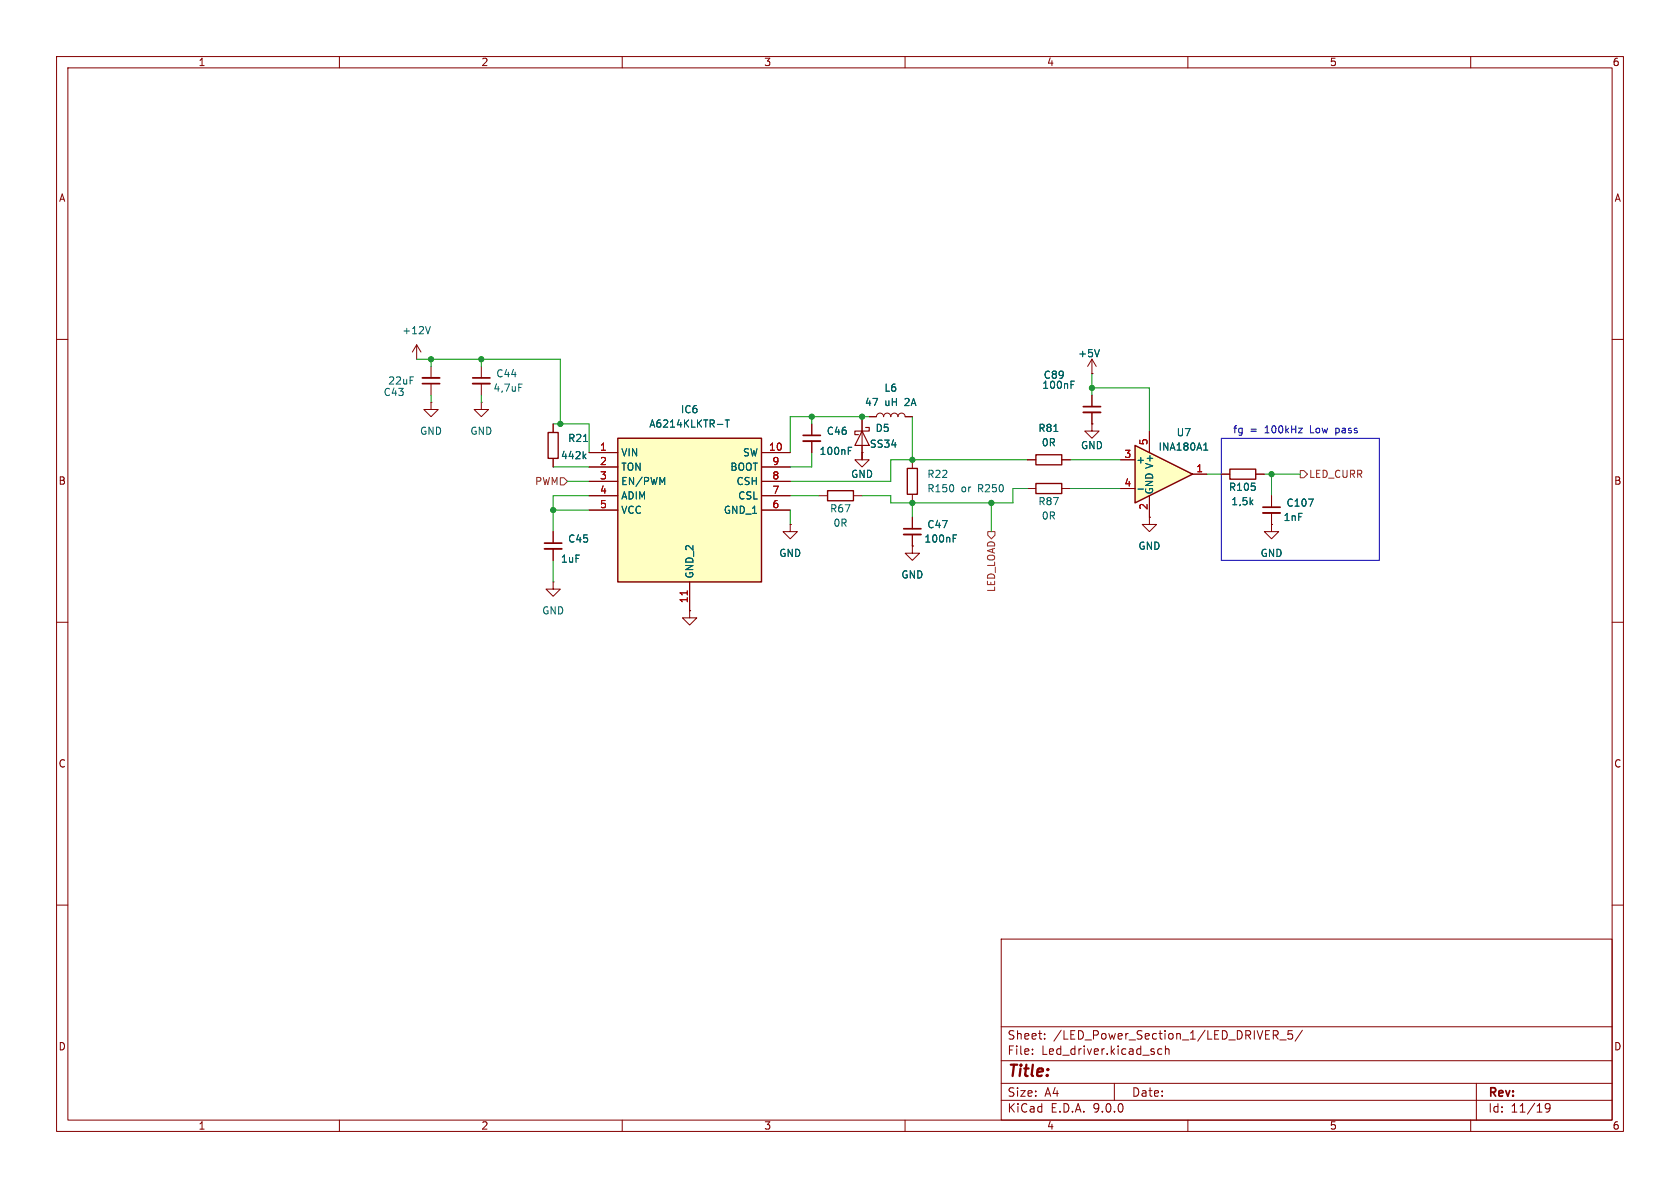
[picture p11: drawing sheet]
<svg xmlns="http://www.w3.org/2000/svg" width="297mm" height="210mm" viewBox="0 0 297 210" stroke-linecap="round" stroke-linejoin="round" font-family="sans-serif">
<g fill="none" stroke="#840000" stroke-width=".18">
<path d="M10 10h277v190h-277zM12 12h273v186h-273zM60 10v2M110 10v2M160 10v2M210 10v2M260 10v2M10 60h2M73.7 61l-.8 1.2M73.7 61l.7 1.2M73.7 61v2.5M76.2 71.1v1.3h1.3l-1.3 1.3-1.3-1.3h1.3"/>
<path d="M76.2 71.1h.1M76.2 64.8v2M76.2 67.8v2.1M85.1 71.1v1.3h1.3l-1.3 1.3-1.3-1.3h1.3M85.1 71.1h.1M85.1 64.8v2M85.1 67.8v2.1M97.8 74.9v1.5M143.5 74.9v2.1M143.5 78v2M152.4 73.7v7.6h-1.3l1.3 1.3 1.3-1.3h-1.3v-1.3M153.7 73.7h1.2a.64 .64 0 0 1 .7-.7 .64 .64 0 0 1 .6 .7 .64 .64 0 0 1 .6-.7 .64 .64 0 0 1 .7 .7 .64 .64 0 0 1 .6-.7 .64 .64 0 0 1 .6 .7 .64 .64 0 0 1 .7-.7 .64 .64 0 0 1 .6 .7h1.3"/>
<path d="M193 66h.1M193 63.5v2.5M193 69.9v2M193 72.9v2M193 63.5l-.7 1.3M193 63.5l.8 1.3M285 60h2M97.8 81.1v1.5M97.8 94v2M97.8 97v2.1M139.7 92.7v1.3h1.3l-1.3 1.3-1.3-1.3h1.3M139.7 92.7h.1"/>
<path d="M144.8 87.6h1.5M150.9 87.6h1.5M152.4 80h.1M161.3 96.5v1.3h1.3l-1.3 1.3-1.3-1.3h1.3M161.3 96.5h.1M161.3 81.3v1.5M161.3 87.4v1.5M161.3 91.4v2.1M161.3 94.5v2M181.6 86.4h1.5M181.6 81.3h1.5M187.7 86.4h1.5"/>
<path d="M187.7 81.3h1.5M10 110h2M97.8 102.9v1.2h1.3l-1.3 1.3-1.3-1.3h1.3M97.8 102.9h.1M285 110h2M10 160h2M177 166h108v32h-108zM285 160h2M60 198v2M110 198v2M160 198v2M177 194.5h108"/>
<path d="M177 191.5h108M177 187.5h108M177 181.5h108M182.5 186.3v.1M182.5 185.5v.1M184.7 183.6v.1M184.7 182.8v.1M197 191.5v3M205.4 185.5l-.4-.1-.3 .3v.4l.1 .2h.6M206 185.5l.2-.1 .4 .1 .1 .9M206 184.9v1.5M210 198v2"/>
<path d="M225.5 183l.5 .7M225.7 182.2l.3 .3-.1 .3-.2 .2M226.2 183.8h1.2M228.5 182.2h-.8v.7l.2-.1h.5l.1 .3v.5l-.3 .1-.5-.1M230.2 182.1l-1.2 2M260 198v2M261 191.5v6.5M274 195.7l-.3 .3h-.2l-.3-.3 .1-.5 .4-.1 .3 .1a.99 .99 0 0 1-.4 1.4h-.3"/>
</g>
<path d="M96.9 76.5h1.8v4.5h-1.8zM146.3 86.7h4.6v1.8h-4.6zM160.4 82.8h1.8v4.6h-1.8zM183.1 85.5h4.6v1.7h-4.6zM183.1 80.4h4.6v1.8h-4.6z" fill="none" stroke="#840000" stroke-width=".24"/>
<g fill="none" stroke="#006464" stroke-width=".18">
<path d="M76.1 57.7l-.4 1.3M91.7 67.9h.6M103.2 78h.7M150 79.7h.4M150 79.1h.6M186.3 76.3h.7M189.3 68h.5M189.3 67.4h.6M194.4 61.8l-.5 1.3M103.2 80.6l.4 .5M103.6 80.3l-.5 .4M168.5 95.2h.4"/>
<path d="M168.5 94.6h.6"/>
</g>
<path d="M152.4 76.2l1.3 2.5h-2.6zM153 75.6h.7v.6h-2.6v.6h.7" fill="none" stroke="#840000" stroke-width=".2"/>
<path d="M74.7 67.8h3M83.6 66.8h3M142 77h3M191.5 71.9h3.1M96.3 96h3M159.8 93.5h3" fill="none" stroke="#840000" stroke-width=".3"/>
<path d="M74.7 66.8h3M83.6 67.8h3M142 78h3M191.5 72.9h3.1M96.3 97h3M159.8 94.5h3" fill="none" stroke="#840000" stroke-width=".33"/>
<path d="M109.2 77.5h25.4v25.4h-25.4z" fill="#ffffc2"/>
<path d="M109.2 77.5h25.4v25.4h-25.4z" fill="none" stroke="#840000" stroke-width=".25"/>
<g fill="none" stroke="#840000" stroke-width=".18">
<path d="M193 74.9v1.3h1.3l-1.3 1.3-1.2-1.3h1.2M193 74.9h.1M104.1 80h5.1M104.1 82.6h5.1M104.1 85.1h5.1M104.1 87.6h5.1M104.1 90.2h5.1M134.6 80h5.1M134.6 82.6h5.1M134.6 85.1h5.1M134.6 87.6h5.1M134.6 90.2h5.1"/>
<path d="M121.9 108v1.2h1.3l-1.3 1.3-1.3-1.3h1.3M121.9 108h.1M121.9 102.9v5.1"/>
</g>
<path d="M126.8 75h1M128.2 74.2h.7M128.6 74.2v1.3M117.1 85.3l.4-.9v1.3" fill="none" stroke="#006464" stroke-width=".18"/>
<path d="M121.5 104.4v.8" fill="none" stroke="#a90000" stroke-width=".18"/>
<path d="M200.7 78.7l10.1 5.1-10.1 5.1z" fill="#ffffc2"/>
<path d="M200.7 78.7l10.1 5.1-10.1 5.1z" fill="none" stroke="#840000" stroke-width=".25"/>
<g fill="none" stroke="#840000" stroke-width=".18">
<path d="M97.8 74.9v1.5M143.5 74.9v2.1M143.5 78v2M152.4 73.7v2.5M152.4 78.7v2.6M153.7 73.7h1.2M160 73.7h1.3M193 66h.1M193 74.9h.1M193 69.9v2M193 72.9v2M203.2 76.2v3.8"/>
<path d="M97.8 81.1v1.5M97.8 94v2M97.8 97v2.1M104.1 80h5.1M104.1 82.6h5.1M104.1 85.1h5.1M104.1 87.6h5.1M104.1 90.2h5.1M134.6 80h5.1M134.6 82.6h5.1M134.6 85.1h5.1M134.6 87.6h5.1"/>
<path d="M134.6 90.2h5.1M139.7 92.7h.1M152.4 80h.1M161.3 96.5h.1M161.3 91.4v2.1M161.3 94.5v2M181.6 81.3h1.5M187.7 81.3h1.5M198.1 81.3h2.6M198.1 86.4h2.6M203.2 91.4v1.3h1.3l-1.3 1.3-1.3-1.3h1.3M203.2 91.4h.1"/>
<path d="M203.2 87.6v3.8M210.8 83.8h2.6M215.9 83.8h1.5M222 83.8h1.5M224.8 92.7v1.3h1.3l-1.3 1.3-1.3-1.3h1.3M224.8 92.7h.1M224.8 87.6v2.1M224.8 90.7v2M121.9 108h.1M121.9 102.9v5.1"/>
</g>
<g fill="none" stroke="#006464" stroke-width=".18">
<path d="M103.2 78h.7M126.8 75h1M128.2 74.2h.7M128.6 74.2v1.3M150 79.7h.4M150 79.1h.6M186.3 76.3h.7M189.3 68h.5M189.3 67.4h.6M194.4 61.8l-.5 1.3M212.8 79.6h.7M213 78.5l.2-.2v1.3"/>
<path d="M103.2 80.6l.4 .5M103.6 80.3l-.5 .4M117.1 85.3l.4-.9v1.3M168.5 95.2h.4M168.5 94.6h.6M201.2 86.5h1M231.3 88.2h.9l-.6 1.3"/>
</g>
<path d="M223.3 89.7h3" fill="none" stroke="#840000" stroke-width=".3"/>
<path d="M223.3 90.7h3" fill="none" stroke="#840000" stroke-width=".33"/>
<path d="M217.4 82.9h4.6v1.8h-4.6z" fill="none" stroke="#840000" stroke-width=".24"/>
<path d="M99.1 84.5h.6l.6 .6-.6 .6h-.6zM174.6 94h1.3v.6l-.6 .7-.7-.7zM229.9 83.2h.6l.6 .6-.6 .7h-.6z" fill="none" stroke="#725600" stroke-width=".18"/>
<g fill="none" stroke="#009600" stroke-width=".18">
<path d="M73.7 63.5h25.4v11.4M76.2 63.5v1.3M76.2 69.9v1.2M85.1 63.5v1.3M85.1 69.9v1.2M97.8 74.9h6.3v5.1M143.5 73.7v1.2M153.7 73.7h-14v6.3M161.3 73.7v7.6M193 68.6h10.2v7.6M193 66v3.9M97.8 82.6h6.3"/>
<path d="M97.8 99.1v3.8M97.8 90.2h6.3M100.3 85.1h3.8M104.1 87.6h-6.3v6.4M139.7 87.6h5.1M139.7 90.2v2.5M143.5 80v2.6h-3.8M152.4 80v1.3M161.3 88.9v2.5M175.3 88.9v5.1M181.6 86.4h-2.5v2.5h-21.6v-1.3h-5.1M181.6 81.3h-24.1v3.8h-17.8"/>
<path d="M189.2 81.3h8.9M189.2 86.4h8.9M213.4 83.8h2.5M223.5 83.8h6.4M224.8 83.8v3.8"/>
</g>
<path d="M215.9 77.5h27.9v21.6h-27.9z" fill="none" stroke="#0000c2" stroke-width=".18"/>
<path d="M121.5 104.4v.8" fill="none" stroke="#a90000" stroke-width=".18"/>
<g fill="#009600" stroke="#009600" stroke-width=".18">
<circle cx="152.4" cy="73.7" r=".46"/>
<circle cx="161.3" cy="88.9" r=".46"/>
<circle cx="161.3" cy="81.3" r=".46"/>
<circle cx="175.3" cy="88.9" r=".46"/>
<circle cx="85.1" cy="63.5" r=".46"/>
<circle cx="99.1" cy="74.9" r=".46"/>
<circle cx="76.2" cy="63.5" r=".46"/>
<circle cx="143.5" cy="73.7" r=".46"/>
<circle cx="97.8" cy="90.2" r=".46"/>
<circle cx="193" cy="68.6" r=".46"/>
<circle cx="224.8" cy="83.8" r=".46"/>
</g>
<text font-size="2.8" fill="#840000" x="178" y="190.9">Title:</text>
<g font-size="2.1" fill="#840000">
<text x="178" y="184">Sheet:</text>
<text x="186.2" y="184">/LED_Power_Section_1/LED_DRIVER_5/</text>
<text x="178" y="186.7">File:</text>
<text x="184.1" y="186.7">Led_driver.kicad_sch</text>
<text x="178" y="196.9">KiCad</text>
<text x="178" y="194.1">Size:</text>
<text x="184.7" y="194.1">A4</text>
<text x="185.7" y="196.9">E.D.A.</text>
<text x="193.3" y="196.9">9.0.0</text>
<text x="200" y="194.1">Date:</text>
<text x="263" y="194.3">Rev:</text>
<text x="263" y="196.9">Id:</text>
<text x="267.1" y="196.9">11/19</text>
</g>
<g font-size="1.8" fill="#840000">
<text x="35" y="11.9">1</text>
<text x="85" y="11.9">2</text>
<text x="135" y="11.9">3</text>
<text x="185" y="11.9">4</text>
<text x="235" y="11.9">5</text>
<text x="285" y="11.9">6</text>
<text x="10.3" y="35.9">A</text>
<text x="285.3" y="35.9">A</text>
<text x="10.3" y="85.9">B</text>
<text x="285.3" y="85.9">B</text>
<text x="10.3" y="135.9">C</text>
<text x="285.3" y="135.9">C</text>
<text x="10.3" y="185.9">D</text>
<text x="285.3" y="185.9">D</text>
<text x="35" y="199.9">1</text>
<text x="85" y="199.9">2</text>
<text x="135" y="199.9">3</text>
<text x="185" y="199.9">4</text>
<text x="235" y="199.9">5</text>
<text x="285" y="199.9">6</text>
</g>
<g font-size="1.8" fill="#006464">
<text x="71" y="59.3">+12V</text>
<text x="190.5" y="63.3">+5V</text>
<text x="67.7" y="70.2">C43</text>
<text x="68.5" y="68.2">22uF</text>
<text x="87.1" y="69.4">4,7uF</text>
<text x="87.6" y="66.9">C44</text>
<text x="152.8" y="72">47</text>
<text x="156.3" y="69.4">L6</text>
<text x="156.4" y="72">uH</text>
<text x="160.1" y="72">2A</text>
<text x="184.2" y="68.9">100nF</text>
<text x="184.4" y="67.2">C89</text>
<text x="74.2" y="77.1">GND</text>
<text x="83.1" y="77.1">GND</text>
<text x="114.7" y="75.8">A6214KLKTR-T</text>
<text x="120.3" y="73.3">IC6</text>
<text x="146.1" y="77.1">C46</text>
<text x="154.7" y="76.6">D5</text>
<text x="183.5" y="76.6">R81</text>
<text x="207.9" y="77.3">U7</text>
<text x="99.1" y="81.4">442k</text>
<text x="100.3" y="78.3">R21</text>
<text x="109.7" y="80.9">VIN</text>
<text x="109.7" y="83.4">TON</text>
<text x="129" y="83.4">BOOT</text>
<text x="131.2" y="80.9">SW</text>
<text x="144.8" y="80.6">100nF</text>
<text x="153.7" y="79.3">SS34</text>
<text x="184.1" y="79.1">0R</text>
<text x="191" y="79.6">GND</text>
<text x="200.8" y="82.1">+</text>
<text x="204.7" y="79.9">INA180A1</text>
<text x="109.7" y="86">EN/PWM</text>
<text x="109.7" y="88.5">ADIM</text>
<text x="130.1" y="86">CSH</text>
<text x="130.4" y="88.5">CSL</text>
<text x="150.4" y="84.7">GND</text>
<text x="163.8" y="84.7">R22</text>
<text x="163.8" y="87.2">R150</text>
<text x="169.9" y="87.2">or</text>
<text x="173" y="87.2">R250</text>
<text x="183.5" y="89.5">R87</text>
<text x="204.1" y="87.5" transform="rotate(-90 204.1 87.5)">GND V+</text>
<text x="217.2" y="87">R105</text>
<text x="217.6" y="89.5">1,5k</text>
<text x="227.3" y="89.8">C107</text>
<text x="109.7" y="91">VCC</text>
<text x="127.9" y="91">GND_1</text>
<text x="146.6" y="90.8">R67</text>
<text x="147.2" y="93.3">0R</text>
<text x="163.8" y="93.6">C47</text>
<text x="184.1" y="92">0R</text>
<text x="226.8" y="92.3">1nF</text>
<text x="99.1" y="99.7">1uF</text>
<text x="100.3" y="96.1">C45</text>
<text x="137.7" y="98.7">GND</text>
<text x="163.3" y="96.1">100nF</text>
<text x="201.2" y="97.4">GND</text>
<text x="222.8" y="98.7">GND</text>
<text x="122.8" y="102.4" transform="rotate(-90 122.8 102.4)">GND_2</text>
<text x="159.3" y="102.5">GND</text>
<text x="95.8" y="108.8">GND</text>
</g>
<g font-size="1.8" fill="#0000c2">
<text x="217.9" y="76.8">fg</text>
<text x="221" y="76.8">=</text>
<text x="223.7" y="76.8">100kHz</text>
<text x="231.9" y="76.8">Low</text>
<text x="236.6" y="76.8">pass</text>
</g>
<g font-size="1.8" fill="#a90000">
<text x="106" y="79.8">1</text>
<text x="106" y="82.3">2</text>
<text x="135.8" y="79.8">10</text>
<text x="136.5" y="82.3">9</text>
<text x="198.7" y="81">3</text>
<text x="202.9" y="78.8" transform="rotate(-90 202.9 78.8)">5</text>
<text x="211.4" y="83.6">1</text>
<text x="106" y="84.8">3</text>
<text x="106" y="87.4">4</text>
<text x="106" y="89.9">5</text>
<text x="136.5" y="84.8">8</text>
<text x="136.5" y="87.4">7</text>
<text x="136.5" y="89.9">6</text>
<text x="198.7" y="86.1">4</text>
<text x="202.9" y="90.2" transform="rotate(-90 202.9 90.2)">2</text>
<text x="121.7" y="106.7" transform="rotate(-90 121.7 106.7)">11</text>
</g>
<g font-size="1.8" fill="#725600">
<text x="94.5" y="86">PWM</text>
<text x="231.3" y="84.7">LED_CURR</text>
<text x="176.1" y="104.8" transform="rotate(-90 176.1 104.8)">LED_LOAD</text>
</g>
</svg>
